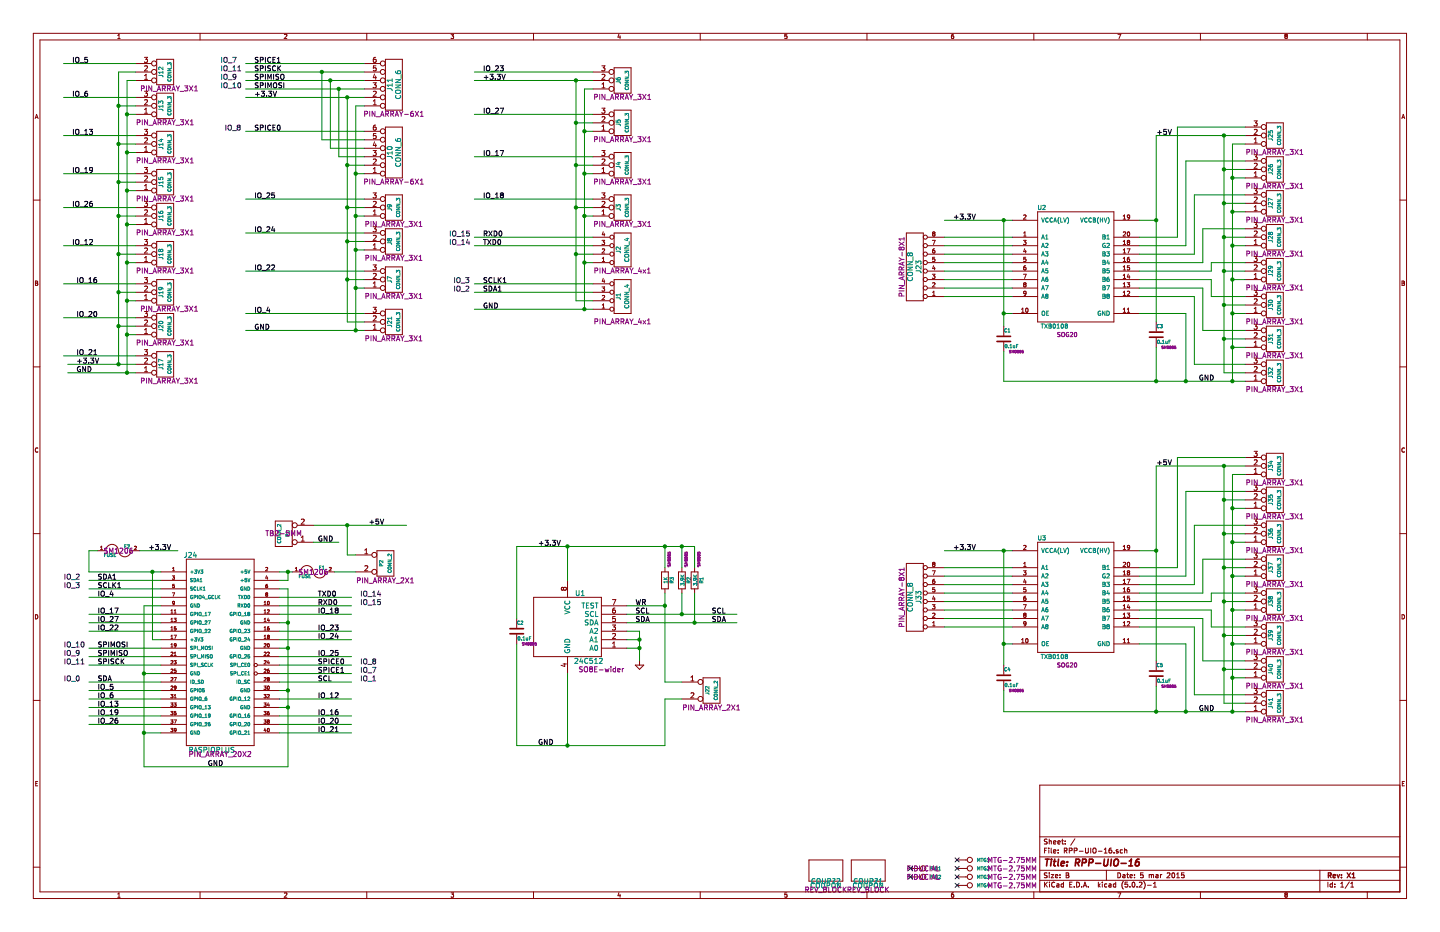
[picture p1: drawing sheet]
EESchema Schematic File Version 4
LIBS:RPP-UIO-16-cache
EELAYER 26 0
EELAYER END
$Descr B 17000 11000
encoding utf-8
Sheet 1 1
Title "RPP-UIO-16"
Date "5 mar 2015"
Rev "X1"
Comp ""
Comment1 ""
Comment2 ""
Comment3 ""
Comment4 ""
$EndDescr
$Comp
L RPP-UIO-16-rescue:CONN_4 J2
U 1 1
P 7350 2950
F 0 "J2" V 7300 2950 50  0000 C CNN
F 1 "CONN_4" V 7400 2950 50  0000 C CNN
F 2 "PIN_ARRAY_4x1" H 7350 3200 60  0000 C CNN
F 3 "" H 7350 2950 60  0000 C CNN
	1    7350 2950
	1    0    0    1   
$EndComp
$Comp
L RPP-UIO-16-rescue:CONN_3 J6
U 1 1
P 7350 950
F 0 "J6" V 7300 950 50  0000 C CNN
F 1 "CONN_3" V 7400 950 40  0000 C CNN
F 2 "PIN_ARRAY_3X1" H 7350 1150 60  0000 C CNN
F 3 "" H 7350 950 60  0000 C CNN
	1    7350 950 
	1    0    0    1   
$EndComp
$Comp
L RPP-UIO-16-rescue:CONN_3 J9
U 1 1
P 4650 2450
F 0 "J9" V 4600 2450 50  0000 C CNN
F 1 "CONN_3" V 4700 2450 40  0000 C CNN
F 2 "PIN_ARRAY_3X1" H 4650 2650 60  0000 C CNN
F 3 "" H 4650 2450 60  0000 C CNN
	1    4650 2450
	1    0    0    1   
$EndComp
$Comp
L RPP-UIO-16-rescue:CONN_3 J8
U 1 1
P 4650 2850
F 0 "J8" V 4600 2850 50  0000 C CNN
F 1 "CONN_3" V 4700 2850 40  0000 C CNN
F 2 "PIN_ARRAY_3X1" H 4650 3050 60  0000 C CNN
F 3 "" H 4650 2850 60  0000 C CNN
	1    4650 2850
	1    0    0    1   
$EndComp
$Comp
L RPP-UIO-16-rescue:CONN_3 J7
U 1 1
P 4650 3300
F 0 "J7" V 4600 3300 50  0000 C CNN
F 1 "CONN_3" V 4700 3300 40  0000 C CNN
F 2 "PIN_ARRAY_3X1" H 4650 3500 60  0000 C CNN
F 3 "" H 4650 3300 60  0000 C CNN
	1    4650 3300
	1    0    0    1   
$EndComp
$Comp
L RPP-UIO-16-rescue:CONN_6 J11
U 1 1
P 4650 1000
F 0 "J11" V 4600 1000 60  0000 C CNN
F 1 "CONN_6" V 4700 1000 60  0000 C CNN
F 2 "PIN_ARRAY-6X1" H 4650 1350 60  0000 C CNN
F 3 "" H 4650 1000 60  0000 C CNN
	1    4650 1000
	1    0    0    1   
$EndComp
$Comp
L RPP-UIO-16-rescue:CONN_6 J10
U 1 1
P 4650 1800
F 0 "J10" V 4600 1800 60  0000 C CNN
F 1 "CONN_6" V 4700 1800 60  0000 C CNN
F 2 "PIN_ARRAY-6X1" H 4650 2150 60  0000 C CNN
F 3 "" H 4650 1800 60  0000 C CNN
	1    4650 1800
	1    0    0    1   
$EndComp
$Comp
L RPP-UIO-16-rescue:CONN_4 J1
U 1 1
P 7350 3500
F 0 "J1" V 7300 3500 50  0000 C CNN
F 1 "CONN_4" V 7400 3500 50  0000 C CNN
F 2 "PIN_ARRAY_4x1" H 7350 3800 60  0000 C CNN
F 3 "" H 7350 3500 60  0000 C CNN
	1    7350 3500
	1    0    0    1   
$EndComp
$Comp
L RPP-UIO-16-rescue:CONN_3 J5
U 1 1
P 7350 1450
F 0 "J5" V 7300 1450 50  0000 C CNN
F 1 "CONN_3" V 7400 1450 40  0000 C CNN
F 2 "PIN_ARRAY_3X1" H 7350 1650 60  0000 C CNN
F 3 "" H 7350 1450 60  0000 C CNN
	1    7350 1450
	1    0    0    1   
$EndComp
$Comp
L RPP-UIO-16-rescue:CONN_3 J4
U 1 1
P 7350 1950
F 0 "J4" V 7300 1950 50  0000 C CNN
F 1 "CONN_3" V 7400 1950 40  0000 C CNN
F 2 "PIN_ARRAY_3X1" H 7350 2150 60  0000 C CNN
F 3 "" H 7350 1950 60  0000 C CNN
	1    7350 1950
	1    0    0    1   
$EndComp
$Comp
L RPP-UIO-16-rescue:CONN_3 J3
U 1 1
P 7350 2450
F 0 "J3" V 7300 2450 50  0000 C CNN
F 1 "CONN_3" V 7400 2450 40  0000 C CNN
F 2 "PIN_ARRAY_3X1" H 7350 2650 60  0000 C CNN
F 3 "" H 7350 2450 60  0000 C CNN
	1    7350 2450
	1    0    0    1   
$EndComp
Text Label 2450 9050 0    60   ~ 0
GND
Text Label 1750 6500 0    60   ~ 0
+3.3V
Text Label 1150 6850 0    60   ~ 0
SDA1
Text Label 1150 6950 0    60   ~ 0
SCLK1
Text Label 1150 7050 0    60   ~ 0
IO_4
Text Label 3750 7050 0    60   ~ 0
TXD0
Text Label 3750 7150 0    60   ~ 0
RXD0
Text Label 3750 7250 0    60   ~ 0
IO_18
Text Label 3750 7450 0    60   ~ 0
IO_23
Text Label 3750 7550 0    60   ~ 0
IO_24
Text Label 1150 7250 0    60   ~ 0
IO_17
Text Label 1150 7350 0    60   ~ 0
IO_27
Text Label 1150 7450 0    60   ~ 0
IO_22
Text Label 3750 7750 0    60   ~ 0
IO_25
Text Label 1150 7650 0    60   ~ 0
SPIMOSI
Text Label 1150 7750 0    60   ~ 0
SPIMISO
Text Label 1150 7850 0    60   ~ 0
SPISCK
Text Label 3750 7850 0    60   ~ 0
SPICE0
Text Label 3750 7950 0    60   ~ 0
SPICE1
Text Label 5700 2900 0    60   ~ 0
TXD0
Text Label 5700 2800 0    60   ~ 0
RXD0
Text Label 5700 2350 0    60   ~ 0
IO_18
Text Label 5700 850  0    60   ~ 0
IO_23
Text Label 3000 2750 0    60   ~ 0
IO_24
Text Label 3000 2350 0    60   ~ 0
IO_25
Text Label 3000 750  0    60   ~ 0
SPICE1
Text Label 5700 3450 0    60   ~ 0
SDA1
Text Label 5700 3350 0    60   ~ 0
SCLK1
Text Label 3000 3200 0    60   ~ 0
IO_22
Text Label 3000 1050 0    60   ~ 0
SPIMOSI
Text Label 3000 950  0    60   ~ 0
SPIMISO
Text Label 3000 850  0    60   ~ 0
SPISCK
Text Label 5700 3650 0    60   ~ 0
GND
$Comp
L RPP-UIO-16-rescue:FUSE F2
U 1 1
P 1400 6500
F 0 "F2" H 1500 6550 40  0000 C CNN
F 1 "FUSE" H 1300 6450 40  0000 C CNN
F 2 "SM1206" H 1400 6500 60  0000 C CNN
F 3 "~" H 1400 6500 60  0000 C CNN
	1    1400 6500
	1    0    0    -1  
$EndComp
$Comp
L RPP-UIO-16-rescue:COUPON COUP?2
U 1 1
P 9750 10400
F 0 "COUP?2" H 9750 10400 60  0000 C CNN
F 1 "COUPON" H 9750 10350 60  0000 C CNN
F 2 "REV_BLOCK" H 9750 10300 60  0000 C CNN
F 3 "~" H 9750 10400 60  0000 C CNN
	1    9750 10400
	1    0    0    -1  
$EndComp
$Comp
L RPP-UIO-16-rescue:COUPON COUP?1
U 1 1
P 10250 10400
F 0 "COUP?1" H 10250 10400 60  0000 C CNN
F 1 "COUPON" H 10250 10350 60  0000 C CNN
F 2 "REV_BLOCK" H 10250 10300 60  0000 C CNN
F 3 "~" H 10250 10400 60  0000 C CNN
	1    10250 10400
	1    0    0    -1  
$EndComp
Text Label 3000 3700 0    60   ~ 0
IO_4
Text Label 5700 1850 0    60   ~ 0
IO_17
Text Label 5700 1350 0    60   ~ 0
IO_27
$Comp
L RPP-UIO-16-rescue:RASPIOPLUS J24
U 1 1
P 2600 7700
F 0 "J24" H 2250 8850 60  0000 C CNN
F 1 "RASPIOPLUS" H 2500 6550 60  0000 C CNN
F 2 "PIN_ARRAY_20X2" H 2600 6500 60  0000 C CNN
F 3 "~" H 2600 8050 60  0000 C CNN
	1    2600 7700
	1    0    0    -1  
$EndComp
Text Label 1150 8150 0    60   ~ 0
IO_5
Text Label 1150 8250 0    60   ~ 0
IO_6
Text Label 1150 8350 0    60   ~ 0
IO_13
Text Label 1150 8450 0    60   ~ 0
IO_19
Text Label 1150 8550 0    60   ~ 0
IO_26
Text Label 3750 8250 0    60   ~ 0
IO_12
Text Label 3750 8450 0    60   ~ 0
IO_16
Text Label 3750 8550 0    60   ~ 0
IO_20
Text Label 3750 8650 0    60   ~ 0
IO_21
$Comp
L RPP-UIO-16-rescue:CONN_3 J12
U 1 1
P 1950 850
F 0 "J12" V 1900 850 50  0000 C CNN
F 1 "CONN_3" V 2000 850 40  0000 C CNN
F 2 "PIN_ARRAY_3X1" H 2000 1050 60  0000 C CNN
F 3 "" H 1950 850 60  0000 C CNN
	1    1950 850 
	1    0    0    1   
$EndComp
$Comp
L RPP-UIO-16-rescue:CONN_3 J13
U 1 1
P 1950 1250
F 0 "J13" V 1900 1250 50  0000 C CNN
F 1 "CONN_3" V 2000 1250 40  0000 C CNN
F 2 "PIN_ARRAY_3X1" H 1950 1450 60  0000 C CNN
F 3 "" H 1950 1250 60  0000 C CNN
	1    1950 1250
	1    0    0    1   
$EndComp
$Comp
L RPP-UIO-16-rescue:CONN_3 J14
U 1 1
P 1950 1700
F 0 "J14" V 1900 1700 50  0000 C CNN
F 1 "CONN_3" V 2000 1700 40  0000 C CNN
F 2 "PIN_ARRAY_3X1" H 1950 1900 60  0000 C CNN
F 3 "" H 1950 1700 60  0000 C CNN
	1    1950 1700
	1    0    0    1   
$EndComp
$Comp
L RPP-UIO-16-rescue:CONN_3 J15
U 1 1
P 1950 2150
F 0 "J15" V 1900 2150 50  0000 C CNN
F 1 "CONN_3" V 2000 2150 40  0000 C CNN
F 2 "PIN_ARRAY_3X1" H 1950 2350 60  0000 C CNN
F 3 "" H 1950 2150 60  0000 C CNN
	1    1950 2150
	1    0    0    1   
$EndComp
$Comp
L RPP-UIO-16-rescue:CONN_3 J16
U 1 1
P 1950 2550
F 0 "J16" V 1900 2550 50  0000 C CNN
F 1 "CONN_3" V 2000 2550 40  0000 C CNN
F 2 "PIN_ARRAY_3X1" H 1950 2750 60  0000 C CNN
F 3 "" H 1950 2550 60  0000 C CNN
	1    1950 2550
	1    0    0    1   
$EndComp
$Comp
L RPP-UIO-16-rescue:CONN_3 J18
U 1 1
P 1950 3000
F 0 "J18" V 1900 3000 50  0000 C CNN
F 1 "CONN_3" V 2000 3000 40  0000 C CNN
F 2 "PIN_ARRAY_3X1" H 1950 3200 60  0000 C CNN
F 3 "" H 1950 3000 60  0000 C CNN
	1    1950 3000
	1    0    0    1   
$EndComp
$Comp
L RPP-UIO-16-rescue:CONN_3 J19
U 1 1
P 1950 3450
F 0 "J19" V 1900 3450 50  0000 C CNN
F 1 "CONN_3" V 2000 3450 40  0000 C CNN
F 2 "PIN_ARRAY_3X1" H 2000 3650 60  0000 C CNN
F 3 "" H 1950 3450 60  0000 C CNN
	1    1950 3450
	1    0    0    1   
$EndComp
$Comp
L RPP-UIO-16-rescue:CONN_3 J20
U 1 1
P 1950 3850
F 0 "J20" V 1900 3850 50  0000 C CNN
F 1 "CONN_3" V 2000 3850 40  0000 C CNN
F 2 "PIN_ARRAY_3X1" H 1950 4050 60  0000 C CNN
F 3 "" H 1950 3850 60  0000 C CNN
	1    1950 3850
	1    0    0    1   
$EndComp
$Comp
L RPP-UIO-16-rescue:CONN_3 J17
U 1 1
P 1950 4300
F 0 "J17" V 1900 4300 50  0000 C CNN
F 1 "CONN_3" V 2000 4300 40  0000 C CNN
F 2 "PIN_ARRAY_3X1" H 2000 4500 60  0000 C CNN
F 3 "" H 1950 4300 60  0000 C CNN
	1    1950 4300
	1    0    0    1   
$EndComp
Text Label 900  4300 0    60   ~ 0
+3.3V
Text Label 900  4400 0    60   ~ 0
GND
Text Label 850  750  0    60   ~ 0
IO_5
Text Label 850  1150 0    60   ~ 0
IO_6
Text Label 850  1600 0    60   ~ 0
IO_13
Text Label 850  2050 0    60   ~ 0
IO_19
Text Label 850  2450 0    60   ~ 0
IO_26
Text Label 850  2900 0    60   ~ 0
IO_12
Text Label 900  3350 0    60   ~ 0
IO_16
Text Label 900  3750 0    60   ~ 0
IO_20
Text Label 900  4200 0    60   ~ 0
IO_21
$Comp
L RPP-UIO-16-rescue:CONN_1 MTG4
U 1 1
P 11450 10450
F 0 "MTG4" H 11530 10450 40  0000 L CNN
F 1 "CONN_1" H 11450 10505 30  0001 C CNN
F 2 "MTG-2.75MM" H 11950 10450 60  0000 C CNN
F 3 "" H 11450 10450 60  0000 C CNN
	1    11450 10450
	1    0    0    -1  
$EndComp
$Comp
L RPP-UIO-16-rescue:CONN_1 MTG3
U 1 1
P 11450 10350
F 0 "MTG3" H 11530 10350 40  0000 L CNN
F 1 "CONN_1" H 11450 10405 30  0001 C CNN
F 2 "MTG-2.75MM" H 11950 10350 60  0000 C CNN
F 3 "" H 11450 10350 60  0000 C CNN
	1    11450 10350
	1    0    0    -1  
$EndComp
$Comp
L RPP-UIO-16-rescue:CONN_1 MTG2
U 1 1
P 11450 10250
F 0 "MTG2" H 11530 10250 40  0000 L CNN
F 1 "CONN_1" H 11450 10305 30  0001 C CNN
F 2 "MTG-2.75MM" H 11950 10250 60  0000 C CNN
F 3 "" H 11450 10250 60  0000 C CNN
	1    11450 10250
	1    0    0    -1  
$EndComp
$Comp
L RPP-UIO-16-rescue:CONN_1 MTG1
U 1 1
P 11450 10150
F 0 "MTG1" H 11530 10150 40  0000 L CNN
F 1 "CONN_1" H 11450 10205 30  0001 C CNN
F 2 "MTG-2.75MM" H 11950 10150 60  0000 C CNN
F 3 "" H 11450 10150 60  0000 C CNN
	1    11450 10150
	1    0    0    -1  
$EndComp
NoConn ~ 11300 10450
NoConn ~ 11300 10350
NoConn ~ 11300 10250
NoConn ~ 11300 10150
Text Label 3000 1550 0    60   ~ 0
SPICE0
Text Label 3000 1150 0    60   ~ 0
+3.3V
$Comp
L RPP-UIO-16-rescue:CONN_3 J21
U 1 1
P 4650 3800
F 0 "J21" V 4600 3800 50  0000 C CNN
F 1 "CONN_3" V 4700 3800 40  0000 C CNN
F 2 "PIN_ARRAY_3X1" H 4650 4000 60  0000 C CNN
F 3 "" H 4650 3800 60  0000 C CNN
	1    4650 3800
	1    0    0    1   
$EndComp
Text Label 3000 3900 0    60   ~ 0
GND
Text Label 5700 950  0    60   ~ 0
+3.3V
Text Label 6350 6450 0    60   ~ 0
+3.3V
Text Label 6350 8800 0    60   ~ 0
GND
Text Label 1150 8050 0    60   ~ 0
SDA
Text Label 3750 8050 0    60   ~ 0
SCL
Text Label 8400 7350 0    60   ~ 0
SDA
Text Label 8400 7250 0    60   ~ 0
SCL
$Comp
L Device:R R3
U 1 1
P 7850 6850
F 0 "R3" V 7930 6850 40  0000 C CNN
F 1 "1K" V 7857 6851 40  0000 C CNN
F 2 "SM0805" V 7900 7100 30  0000 C CNN
F 3 "~" H 7850 6850 30  0000 C CNN
	1    7850 6850
	1    0    0    -1  
$EndComp
Text Label 7500 7150 0    60   ~ 0
WR
Text Label 7500 7250 0    60   ~ 0
SCL
Text Label 7500 7350 0    60   ~ 0
SDA
$Comp
L RPP-UIO-16-rescue:24C512 U1
U 1 1
P 6700 7350
F 0 "U1" H 6850 7700 60  0000 C CNN
F 1 "24C512" H 6950 6900 60  0000 C CNN
F 2 "SO8E-wider" H 7100 6800 60  0000 C CNN
F 3 "~" H 6700 7350 60  0000 C CNN
	1    6700 7350
	1    0    0    -1  
$EndComp
$Comp
L RPP-UIO-16-rescue:TXB0108 U2
U 1 1
P 12700 3150
F 0 "U2" H 12300 3850 50  0000 C CNN
F 1 "TXB0108" H 12450 2450 50  0000 C CNN
F 2 "SOG20" H 12600 2350 50  0000 C CNN
F 3 "DOCUMENTATION" H 12650 2400 50  0001 C CNN
	1    12700 3150
	1    0    0    -1  
$EndComp
Text Label 11250 2600 0    60   ~ 0
+3.3V
$Comp
L RPP-UIO-16-rescue:CONN_8 J23
U 1 1
P 10800 3150
F 0 "J23" V 10750 3150 60  0000 C CNN
F 1 "CONN_8" V 10850 3150 60  0000 C CNN
F 2 "PIN_ARRAY-8X1" V 10950 3150 60  0000 C CNN
F 3 "" H 10800 3150 60  0000 C CNN
	1    10800 3150
	-1   0    0    1   
$EndComp
$Comp
L RPP-UIO-16-rescue:CONN_3 J25
U 1 1
P 15050 1600
F 0 "J25" V 15000 1600 50  0000 C CNN
F 1 "CONN_3" V 15100 1600 40  0000 C CNN
F 2 "PIN_ARRAY_3X1" H 15050 1800 60  0000 C CNN
F 3 "" H 15050 1600 60  0000 C CNN
	1    15050 1600
	1    0    0    1   
$EndComp
Text Label 4350 6200 0    60   ~ 0
+5V
Text Label 13650 1600 0    60   ~ 0
+5V
$Comp
L RPP-UIO-16-rescue:CONN_3 J26
U 1 1
P 15050 2000
F 0 "J26" V 15000 2000 50  0000 C CNN
F 1 "CONN_3" V 15100 2000 40  0000 C CNN
F 2 "PIN_ARRAY_3X1" H 15050 2200 60  0000 C CNN
F 3 "" H 15050 2000 60  0000 C CNN
	1    15050 2000
	1    0    0    1   
$EndComp
$Comp
L RPP-UIO-16-rescue:CONN_3 J27
U 1 1
P 15050 2400
F 0 "J27" V 15000 2400 50  0000 C CNN
F 1 "CONN_3" V 15100 2400 40  0000 C CNN
F 2 "PIN_ARRAY_3X1" H 15050 2600 60  0000 C CNN
F 3 "" H 15050 2400 60  0000 C CNN
	1    15050 2400
	1    0    0    1   
$EndComp
$Comp
L RPP-UIO-16-rescue:CONN_3 J28
U 1 1
P 15050 2800
F 0 "J28" V 15000 2800 50  0000 C CNN
F 1 "CONN_3" V 15100 2800 40  0000 C CNN
F 2 "PIN_ARRAY_3X1" H 15050 3000 60  0000 C CNN
F 3 "" H 15050 2800 60  0000 C CNN
	1    15050 2800
	1    0    0    1   
$EndComp
$Comp
L RPP-UIO-16-rescue:CONN_3 J29
U 1 1
P 15050 3200
F 0 "J29" V 15000 3200 50  0000 C CNN
F 1 "CONN_3" V 15100 3200 40  0000 C CNN
F 2 "PIN_ARRAY_3X1" H 15050 3400 60  0000 C CNN
F 3 "" H 15050 3200 60  0000 C CNN
	1    15050 3200
	1    0    0    1   
$EndComp
$Comp
L RPP-UIO-16-rescue:CONN_3 J30
U 1 1
P 15050 3600
F 0 "J30" V 15000 3600 50  0000 C CNN
F 1 "CONN_3" V 15100 3600 40  0000 C CNN
F 2 "PIN_ARRAY_3X1" H 15050 3800 60  0000 C CNN
F 3 "" H 15050 3600 60  0000 C CNN
	1    15050 3600
	1    0    0    1   
$EndComp
$Comp
L RPP-UIO-16-rescue:CONN_3 J31
U 1 1
P 15050 4000
F 0 "J31" V 15000 4000 50  0000 C CNN
F 1 "CONN_3" V 15100 4000 40  0000 C CNN
F 2 "PIN_ARRAY_3X1" H 15050 4200 60  0000 C CNN
F 3 "" H 15050 4000 60  0000 C CNN
	1    15050 4000
	1    0    0    1   
$EndComp
$Comp
L RPP-UIO-16-rescue:CONN_3 J32
U 1 1
P 15050 4400
F 0 "J32" V 15000 4400 50  0000 C CNN
F 1 "CONN_3" V 15100 4400 40  0000 C CNN
F 2 "PIN_ARRAY_3X1" H 15050 4600 60  0000 C CNN
F 3 "" H 15050 4400 60  0000 C CNN
	1    15050 4400
	1    0    0    1   
$EndComp
Text Label 14150 4500 0    60   ~ 0
GND
$Comp
L RPP-UIO-16-rescue:FUSE F1
U 1 1
P 3700 6750
F 0 "F1" H 3800 6800 40  0000 C CNN
F 1 "FUSE" H 3600 6700 40  0000 C CNN
F 2 "SM1206" H 3700 6750 60  0000 C CNN
F 3 "~" H 3700 6750 60  0000 C CNN
	1    3700 6750
	1    0    0    -1  
$EndComp
$Comp
L Device:C C1
U 1 1
P 11850 4000
F 0 "C1" H 11850 4100 40  0000 L CNN
F 1 "0.1uF" H 11856 3915 40  0000 L CNN
F 2 "SM0805" H 12000 3850 30  0000 C CNN
F 3 "~" H 11850 4000 60  0000 C CNN
	1    11850 4000
	1    0    0    -1  
$EndComp
$Comp
L Device:C C3
U 1 1
P 13650 3950
F 0 "C3" H 13650 4050 40  0000 L CNN
F 1 "0.1uF" H 13656 3865 40  0000 L CNN
F 2 "SM0805" H 13800 3800 30  0000 C CNN
F 3 "~" H 13650 3950 60  0000 C CNN
	1    13650 3950
	1    0    0    -1  
$EndComp
$Comp
L Device:C C2
U 1 1
P 6100 7450
F 0 "C2" H 6100 7550 40  0000 L CNN
F 1 "0.1uF" H 6106 7365 40  0000 L CNN
F 2 "SM0805" H 6250 7300 30  0000 C CNN
F 3 "~" H 6100 7450 60  0000 C CNN
	1    6100 7450
	1    0    0    -1  
$EndComp
Wire Wire Line
	1050 6750 1800 6750
Connection ~ 1800 6750
Wire Wire Line
	1900 6950 1050 6950
Wire Wire Line
	1900 7050 1050 7050
Wire Wire Line
	1900 7250 1050 7250
Wire Wire Line
	1900 7350 1050 7350
Wire Wire Line
	1900 7450 1050 7450
Wire Wire Line
	1900 6850 1050 6850
Wire Wire Line
	1900 7650 1050 7650
Wire Wire Line
	1900 7750 1050 7750
Wire Wire Line
	1900 8150 1050 8150
Wire Wire Line
	4150 7050 3300 7050
Wire Wire Line
	4150 7150 3300 7150
Wire Wire Line
	4150 7250 3300 7250
Wire Wire Line
	4150 7450 3300 7450
Wire Wire Line
	4150 7550 3300 7550
Wire Wire Line
	4150 7750 3300 7750
Wire Wire Line
	4150 7850 3300 7850
Wire Wire Line
	4150 7950 3300 7950
Wire Wire Line
	1800 6750 1800 7550
Wire Wire Line
	1800 7550 1900 7550
Wire Wire Line
	1900 7150 1700 7150
Wire Wire Line
	1700 7150 1700 7950
Wire Wire Line
	1700 7950 1900 7950
Wire Wire Line
	3400 9050 1700 9050
Wire Wire Line
	3400 6950 3400 7350
Wire Wire Line
	3400 6950 3300 6950
Connection ~ 1700 7950
Wire Wire Line
	3300 7350 3400 7350
Connection ~ 3400 7350
Wire Wire Line
	3300 7650 3400 7650
Connection ~ 3400 7650
Wire Wire Line
	2900 750  4300 750 
Wire Wire Line
	2900 950  3900 950 
Wire Wire Line
	2900 1050 4000 1050
Wire Wire Line
	2900 1150 4100 1150
Wire Wire Line
	2900 850  3800 850 
Wire Wire Line
	4300 1250 4200 1250
Wire Wire Line
	5600 3650 6900 3650
Connection ~ 6900 3650
Wire Wire Line
	6900 3100 7000 3100
Connection ~ 6900 3100
Wire Wire Line
	6900 2550 7000 2550
Connection ~ 6900 2550
Wire Wire Line
	6900 2050 7000 2050
Connection ~ 6900 2050
Wire Wire Line
	7000 1550 6900 1550
Connection ~ 6900 1550
Wire Wire Line
	7000 1050 6900 1050
Wire Wire Line
	4200 3400 4300 3400
Connection ~ 4200 3400
Wire Wire Line
	4200 2950 4300 2950
Connection ~ 4200 2950
Wire Wire Line
	4200 2550 4300 2550
Connection ~ 4200 2550
Wire Wire Line
	4300 2050 4200 2050
Connection ~ 4200 2050
Wire Wire Line
	4300 1950 4100 1950
Connection ~ 4100 1950
Wire Wire Line
	4100 2450 4300 2450
Connection ~ 4100 2450
Wire Wire Line
	4100 2850 4300 2850
Connection ~ 4100 2850
Wire Wire Line
	4100 3300 4300 3300
Connection ~ 4100 3300
Wire Wire Line
	5600 950  6800 950 
Connection ~ 6800 950 
Wire Wire Line
	7000 1450 6800 1450
Connection ~ 6800 1450
Wire Wire Line
	6800 1950 7000 1950
Connection ~ 6800 1950
Wire Wire Line
	6800 2450 7000 2450
Connection ~ 6800 2450
Wire Wire Line
	6800 3000 7000 3000
Connection ~ 6800 3000
Wire Wire Line
	3300 8150 3400 8150
Connection ~ 3400 8150
Wire Wire Line
	3300 8350 3400 8350
Connection ~ 3400 8350
Wire Wire Line
	1900 8650 1700 8650
Connection ~ 1700 8650
Wire Wire Line
	1900 7850 1050 7850
Wire Wire Line
	1900 8250 1050 8250
Wire Wire Line
	1900 8350 1050 8350
Wire Wire Line
	1900 8450 1050 8450
Wire Wire Line
	1900 8550 1050 8550
Wire Wire Line
	4150 8250 3300 8250
Wire Wire Line
	4150 8550 3300 8550
Wire Wire Line
	4150 8650 3300 8650
Wire Wire Line
	4150 8450 3300 8450
Wire Wire Line
	800  4300 1400 4300
Wire Wire Line
	1600 950  1500 950 
Wire Wire Line
	1500 950  1500 1350
Wire Wire Line
	800  4400 1500 4400
Connection ~ 1500 4400
Wire Wire Line
	1400 850  1400 1250
Wire Wire Line
	1400 850  1600 850 
Connection ~ 1400 4300
Wire Wire Line
	1600 1350 1500 1350
Connection ~ 1500 1350
Wire Wire Line
	1600 1250 1400 1250
Connection ~ 1400 1250
Wire Wire Line
	1600 1800 1500 1800
Connection ~ 1500 1800
Wire Wire Line
	1600 1700 1400 1700
Connection ~ 1400 1700
Wire Wire Line
	1600 2250 1500 2250
Connection ~ 1500 2250
Wire Wire Line
	1600 2150 1400 2150
Connection ~ 1400 2150
Wire Wire Line
	1600 2650 1500 2650
Connection ~ 1500 2650
Wire Wire Line
	1600 2550 1400 2550
Connection ~ 1400 2550
Wire Wire Line
	1600 3100 1500 3100
Connection ~ 1500 3100
Wire Wire Line
	1600 3000 1400 3000
Connection ~ 1400 3000
Wire Wire Line
	1600 3550 1500 3550
Connection ~ 1500 3550
Wire Wire Line
	1600 3450 1400 3450
Connection ~ 1400 3450
Wire Wire Line
	1600 3950 1500 3950
Connection ~ 1500 3950
Wire Wire Line
	1600 3850 1400 3850
Connection ~ 1400 3850
Wire Wire Line
	1600 750  750  750 
Wire Wire Line
	1600 1150 750  1150
Wire Wire Line
	1600 1600 750  1600
Wire Wire Line
	1600 2050 750  2050
Wire Wire Line
	1600 2450 750  2450
Wire Wire Line
	1600 2900 750  2900
Wire Wire Line
	1600 3750 750  3750
Wire Wire Line
	1600 4200 750  4200
Wire Wire Line
	1600 3350 750  3350
Connection ~ 4100 1150
Wire Wire Line
	4300 1850 4000 1850
Wire Wire Line
	4000 1850 4000 1050
Connection ~ 4000 1050
Wire Wire Line
	4300 1750 3900 1750
Wire Wire Line
	3900 1750 3900 950 
Connection ~ 3900 950 
Wire Wire Line
	4300 1650 3800 1650
Wire Wire Line
	3800 1650 3800 850 
Connection ~ 3800 850 
Wire Wire Line
	4300 1550 2900 1550
Wire Wire Line
	4300 2350 2900 2350
Wire Wire Line
	4300 2750 2900 2750
Wire Wire Line
	4300 3200 2900 3200
Wire Wire Line
	2900 3900 4200 3900
Connection ~ 4200 3900
Wire Wire Line
	4300 3700 2900 3700
Wire Wire Line
	6800 3550 7000 3550
Wire Wire Line
	7000 850  5600 850 
Wire Wire Line
	7000 1350 5600 1350
Wire Wire Line
	7000 1850 5600 1850
Wire Wire Line
	7000 2350 5600 2350
Wire Wire Line
	7000 2900 5600 2900
Wire Wire Line
	7000 2800 5600 2800
Wire Wire Line
	7000 3450 5600 3450
Wire Wire Line
	7000 3350 5600 3350
Wire Wire Line
	1050 6750 1050 6500
Wire Wire Line
	1050 6500 1150 6500
Wire Wire Line
	1650 6500 2100 6500
Wire Wire Line
	4200 1250 4200 2050
Wire Wire Line
	4100 1150 4100 1950
Wire Wire Line
	4100 3800 4300 3800
Wire Wire Line
	6900 1050 6900 1550
Wire Wire Line
	6800 950  6800 1450
Wire Wire Line
	6700 6450 6700 6850
Wire Wire Line
	6700 7950 6700 8800
Connection ~ 6700 6450
Connection ~ 6700 8800
Wire Wire Line
	1900 8050 1050 8050
Wire Wire Line
	3300 8050 4150 8050
Wire Wire Line
	7400 7350 8200 7350
Wire Wire Line
	7400 7250 8050 7250
Wire Wire Line
	7400 7150 7850 7150
Wire Wire Line
	7850 7000 7850 7150
Connection ~ 7850 7150
Wire Wire Line
	7850 6450 7850 6700
Connection ~ 7850 6450
Wire Wire Line
	3300 6850 3400 6850
Wire Wire Line
	3400 6850 3400 6750
Wire Wire Line
	3300 6750 3400 6750
Connection ~ 3400 6750
Wire Wire Line
	11950 3700 11850 3700
Wire Wire Line
	11850 2600 11850 3700
Wire Wire Line
	11150 2600 11850 2600
Connection ~ 11850 2600
Wire Wire Line
	11950 2800 11150 2800
Wire Wire Line
	11950 2900 11150 2900
Wire Wire Line
	11950 3000 11150 3000
Wire Wire Line
	11950 3100 11150 3100
Wire Wire Line
	11950 3200 11150 3200
Wire Wire Line
	11950 3300 11150 3300
Wire Wire Line
	11950 3400 11150 3400
Wire Wire Line
	11950 3500 11150 3500
Wire Wire Line
	13450 3700 14000 3700
Wire Wire Line
	14000 4500 14000 3700
Wire Wire Line
	11850 4500 13650 4500
Wire Wire Line
	14700 1700 14550 1700
Wire Wire Line
	14550 1700 14550 2100
Connection ~ 14550 4500
Wire Wire Line
	13450 2600 13650 2600
Wire Wire Line
	13650 1600 13650 2600
Wire Wire Line
	13650 1600 14450 1600
Wire Wire Line
	14450 1600 14450 2000
Wire Wire Line
	14450 4400 14700 4400
Connection ~ 14450 1600
Wire Wire Line
	14700 4100 14550 4100
Connection ~ 14550 4100
Wire Wire Line
	14700 3700 14550 3700
Connection ~ 14550 3700
Wire Wire Line
	14700 3300 14550 3300
Connection ~ 14550 3300
Wire Wire Line
	14700 2900 14550 2900
Connection ~ 14550 2900
Wire Wire Line
	14700 2500 14550 2500
Connection ~ 14550 2500
Wire Wire Line
	14700 2100 14550 2100
Connection ~ 14550 2100
Wire Wire Line
	14700 2000 14450 2000
Connection ~ 14450 2000
Wire Wire Line
	14700 2400 14450 2400
Connection ~ 14450 2400
Wire Wire Line
	14700 2800 14450 2800
Connection ~ 14450 2800
Wire Wire Line
	14700 3200 14450 3200
Connection ~ 14450 3200
Wire Wire Line
	14700 3600 14450 3600
Connection ~ 14450 3600
Wire Wire Line
	14700 4000 14450 4000
Connection ~ 14450 4000
Wire Wire Line
	14700 4300 14100 4300
Wire Wire Line
	14100 4300 14100 3500
Wire Wire Line
	14100 3500 13450 3500
Wire Wire Line
	14700 3900 14200 3900
Wire Wire Line
	14200 3900 14200 3400
Wire Wire Line
	14200 3400 13450 3400
Wire Wire Line
	14700 3500 14300 3500
Wire Wire Line
	14300 3500 14300 3300
Wire Wire Line
	14300 3300 13450 3300
Wire Wire Line
	13450 3200 14300 3200
Wire Wire Line
	14300 3200 14300 3100
Wire Wire Line
	14300 3100 14700 3100
Wire Wire Line
	13450 3100 14200 3100
Wire Wire Line
	14200 3100 14200 2700
Wire Wire Line
	14200 2700 14700 2700
Wire Wire Line
	13450 3000 14100 3000
Wire Wire Line
	14100 3000 14100 2300
Wire Wire Line
	14100 2300 14700 2300
Wire Wire Line
	13450 2900 14000 2900
Wire Wire Line
	14000 2900 14000 1900
Wire Wire Line
	14000 1900 14700 1900
Wire Wire Line
	13450 2800 13900 2800
Wire Wire Line
	13900 2800 13900 1500
Wire Wire Line
	13900 1500 14700 1500
Connection ~ 11850 3700
Wire Wire Line
	11850 4500 11850 4150
Connection ~ 14000 4500
Wire Wire Line
	13650 4100 13650 4500
Connection ~ 13650 4500
Connection ~ 13650 2600
Wire Wire Line
	6100 7300 6100 6450
Wire Wire Line
	6100 7600 6100 8800
$Comp
L RPP-UIO-16-rescue:CONN_1 FID1
U 1 1
P 10900 10250
F 0 "FID1" H 10980 10250 40  0000 L CNN
F 1 "CONN_1" H 10900 10305 30  0001 C CNN
F 2 "FIDUCIAL" H 10900 10250 60  0000 C CNN
F 3 "" H 10900 10250 60  0000 C CNN
	1    10900 10250
	1    0    0    -1  
$EndComp
$Comp
L RPP-UIO-16-rescue:CONN_1 FID2
U 1 1
P 10900 10350
F 0 "FID2" H 10980 10350 40  0000 L CNN
F 1 "CONN_1" H 10900 10405 30  0001 C CNN
F 2 "FIDUCIAL" H 10900 10350 60  0000 C CNN
F 3 "" H 10900 10350 60  0000 C CNN
	1    10900 10350
	1    0    0    -1  
$EndComp
NoConn ~ 10750 10250
NoConn ~ 10750 10350
$Comp
L Device:R R2
U 1 1
P 8050 6850
F 0 "R2" V 8130 6850 40  0000 C CNN
F 1 "3.9K" V 8057 6851 40  0000 C CNN
F 2 "SM0805" V 8100 7100 30  0000 C CNN
F 3 "~" H 8050 6850 30  0000 C CNN
	1    8050 6850
	1    0    0    -1  
$EndComp
$Comp
L Device:R R1
U 1 1
P 8200 6850
F 0 "R1" V 8280 6850 40  0000 C CNN
F 1 "3.9K" V 8207 6851 40  0000 C CNN
F 2 "SM0805" V 8250 7100 30  0000 C CNN
F 3 "~" H 8200 6850 30  0000 C CNN
	1    8200 6850
	1    0    0    -1  
$EndComp
Wire Wire Line
	8200 6450 8200 6700
Wire Wire Line
	8050 6450 8050 6700
Wire Wire Line
	8050 7000 8050 7250
Wire Wire Line
	8200 7000 8200 7350
Wire Wire Line
	7400 7450 7550 7450
Wire Wire Line
	7550 7450 7550 7550
Wire Wire Line
	7400 7550 7550 7550
Connection ~ 7550 7550
Wire Wire Line
	7400 7650 7550 7650
Connection ~ 7550 7650
$Comp
L power:GND #PWR01
U 1 1
P 7550 7800
F 0 "#PWR01" H 7550 7800 30  0001 C CNN
F 1 "GND" H 7550 7730 30  0001 C CNN
F 2 "" H 7550 7800 60  0000 C CNN
F 3 "" H 7550 7800 60  0000 C CNN
	1    7550 7800
	1    0    0    -1  
$EndComp
$Comp
L RPP-UIO-16-rescue:CONN_2 J22
U 1 1
P 8400 8150
F 0 "J22" V 8350 8150 40  0000 C CNN
F 1 "CONN_2" V 8450 8150 40  0000 C CNN
F 2 "PIN_ARRAY_2X1" H 8400 7950 60  0000 C CNN
F 3 "" H 8400 8150 60  0000 C CNN
	1    8400 8150
	1    0    0    -1  
$EndComp
Wire Wire Line
	7850 8050 8050 8050
Wire Wire Line
	8050 8250 7850 8250
Wire Wire Line
	7850 8800 7850 8250
Wire Wire Line
	6100 8800 6700 8800
Wire Wire Line
	6100 6450 6700 6450
Connection ~ 8050 6450
Connection ~ 8200 7350
Connection ~ 8050 7250
$Comp
L RPP-UIO-16-rescue:TXB0108 U3
U 1 1
P 12700 7050
F 0 "U3" H 12300 7750 50  0000 C CNN
F 1 "TXB0108" H 12450 6350 50  0000 C CNN
F 2 "SOG20" H 12600 6250 50  0000 C CNN
F 3 "DOCUMENTATION" H 12650 6300 50  0001 C CNN
	1    12700 7050
	1    0    0    -1  
$EndComp
Text Label 11250 6500 0    60   ~ 0
+3.3V
$Comp
L RPP-UIO-16-rescue:CONN_8 J33
U 1 1
P 10800 7050
F 0 "J33" V 10750 7050 60  0000 C CNN
F 1 "CONN_8" V 10850 7050 60  0000 C CNN
F 2 "PIN_ARRAY-8X1" V 10950 7050 60  0000 C CNN
F 3 "" H 10800 7050 60  0000 C CNN
	1    10800 7050
	-1   0    0    1   
$EndComp
$Comp
L RPP-UIO-16-rescue:CONN_3 J34
U 1 1
P 15050 5500
F 0 "J34" V 15000 5500 50  0000 C CNN
F 1 "CONN_3" V 15100 5500 40  0000 C CNN
F 2 "PIN_ARRAY_3X1" H 15050 5700 60  0000 C CNN
F 3 "" H 15050 5500 60  0000 C CNN
	1    15050 5500
	1    0    0    1   
$EndComp
Text Label 13650 5500 0    60   ~ 0
+5V
$Comp
L RPP-UIO-16-rescue:CONN_3 J35
U 1 1
P 15050 5900
F 0 "J35" V 15000 5900 50  0000 C CNN
F 1 "CONN_3" V 15100 5900 40  0000 C CNN
F 2 "PIN_ARRAY_3X1" H 15050 6100 60  0000 C CNN
F 3 "" H 15050 5900 60  0000 C CNN
	1    15050 5900
	1    0    0    1   
$EndComp
$Comp
L RPP-UIO-16-rescue:CONN_3 J36
U 1 1
P 15050 6300
F 0 "J36" V 15000 6300 50  0000 C CNN
F 1 "CONN_3" V 15100 6300 40  0000 C CNN
F 2 "PIN_ARRAY_3X1" H 15050 6500 60  0000 C CNN
F 3 "" H 15050 6300 60  0000 C CNN
	1    15050 6300
	1    0    0    1   
$EndComp
$Comp
L RPP-UIO-16-rescue:CONN_3 J37
U 1 1
P 15050 6700
F 0 "J37" V 15000 6700 50  0000 C CNN
F 1 "CONN_3" V 15100 6700 40  0000 C CNN
F 2 "PIN_ARRAY_3X1" H 15050 6900 60  0000 C CNN
F 3 "" H 15050 6700 60  0000 C CNN
	1    15050 6700
	1    0    0    1   
$EndComp
$Comp
L RPP-UIO-16-rescue:CONN_3 J38
U 1 1
P 15050 7100
F 0 "J38" V 15000 7100 50  0000 C CNN
F 1 "CONN_3" V 15100 7100 40  0000 C CNN
F 2 "PIN_ARRAY_3X1" H 15050 7300 60  0000 C CNN
F 3 "" H 15050 7100 60  0000 C CNN
	1    15050 7100
	1    0    0    1   
$EndComp
$Comp
L RPP-UIO-16-rescue:CONN_3 J39
U 1 1
P 15050 7500
F 0 "J39" V 15000 7500 50  0000 C CNN
F 1 "CONN_3" V 15100 7500 40  0000 C CNN
F 2 "PIN_ARRAY_3X1" H 15050 7700 60  0000 C CNN
F 3 "" H 15050 7500 60  0000 C CNN
	1    15050 7500
	1    0    0    1   
$EndComp
$Comp
L RPP-UIO-16-rescue:CONN_3 J40
U 1 1
P 15050 7900
F 0 "J40" V 15000 7900 50  0000 C CNN
F 1 "CONN_3" V 15100 7900 40  0000 C CNN
F 2 "PIN_ARRAY_3X1" H 15050 8100 60  0000 C CNN
F 3 "" H 15050 7900 60  0000 C CNN
	1    15050 7900
	1    0    0    1   
$EndComp
$Comp
L RPP-UIO-16-rescue:CONN_3 J41
U 1 1
P 15050 8300
F 0 "J41" V 15000 8300 50  0000 C CNN
F 1 "CONN_3" V 15100 8300 40  0000 C CNN
F 2 "PIN_ARRAY_3X1" H 15050 8500 60  0000 C CNN
F 3 "" H 15050 8300 60  0000 C CNN
	1    15050 8300
	1    0    0    1   
$EndComp
Text Label 14150 8400 0    60   ~ 0
GND
$Comp
L Device:C C4
U 1 1
P 11850 8000
F 0 "C4" H 11850 8100 40  0000 L CNN
F 1 "0.1uF" H 11856 7915 40  0000 L CNN
F 2 "SM0805" H 12000 7850 30  0000 C CNN
F 3 "~" H 11850 8000 60  0000 C CNN
	1    11850 8000
	1    0    0    -1  
$EndComp
$Comp
L Device:C C5
U 1 1
P 13650 7950
F 0 "C5" H 13650 8050 40  0000 L CNN
F 1 "0.1uF" H 13656 7865 40  0000 L CNN
F 2 "SM0805" H 13800 7800 30  0000 C CNN
F 3 "~" H 13650 7950 60  0000 C CNN
	1    13650 7950
	1    0    0    -1  
$EndComp
Wire Wire Line
	11950 7600 11850 7600
Wire Wire Line
	11850 6500 11850 7600
Wire Wire Line
	11150 6500 11850 6500
Connection ~ 11850 6500
Wire Wire Line
	11950 6700 11150 6700
Wire Wire Line
	11950 6800 11150 6800
Wire Wire Line
	11950 6900 11150 6900
Wire Wire Line
	11950 7000 11150 7000
Wire Wire Line
	11950 7100 11150 7100
Wire Wire Line
	11950 7200 11150 7200
Wire Wire Line
	11950 7300 11150 7300
Wire Wire Line
	11950 7400 11150 7400
Wire Wire Line
	13450 7600 14000 7600
Wire Wire Line
	14000 8400 14000 7600
Wire Wire Line
	11850 8400 13650 8400
Wire Wire Line
	14700 5600 14550 5600
Wire Wire Line
	14550 5600 14550 6000
Connection ~ 14550 8400
Wire Wire Line
	13450 6500 13650 6500
Wire Wire Line
	13650 5500 13650 6500
Wire Wire Line
	13650 5500 14450 5500
Wire Wire Line
	14450 5500 14450 5900
Wire Wire Line
	14450 8300 14700 8300
Connection ~ 14450 5500
Wire Wire Line
	14700 8000 14550 8000
Connection ~ 14550 8000
Wire Wire Line
	14700 7600 14550 7600
Connection ~ 14550 7600
Wire Wire Line
	14700 7200 14550 7200
Connection ~ 14550 7200
Wire Wire Line
	14700 6800 14550 6800
Connection ~ 14550 6800
Wire Wire Line
	14700 6400 14550 6400
Connection ~ 14550 6400
Wire Wire Line
	14700 6000 14550 6000
Connection ~ 14550 6000
Wire Wire Line
	14700 5900 14450 5900
Connection ~ 14450 5900
Wire Wire Line
	14700 6300 14450 6300
Connection ~ 14450 6300
Wire Wire Line
	14700 6700 14450 6700
Connection ~ 14450 6700
Wire Wire Line
	14700 7100 14450 7100
Connection ~ 14450 7100
Wire Wire Line
	14700 7500 14450 7500
Connection ~ 14450 7500
Wire Wire Line
	14700 7900 14450 7900
Connection ~ 14450 7900
Wire Wire Line
	14700 8200 14100 8200
Wire Wire Line
	14100 8200 14100 7400
Wire Wire Line
	14100 7400 13450 7400
Wire Wire Line
	14700 7800 14200 7800
Wire Wire Line
	14200 7800 14200 7300
Wire Wire Line
	14200 7300 13450 7300
Wire Wire Line
	14700 7400 14300 7400
Wire Wire Line
	14300 7400 14300 7200
Wire Wire Line
	14300 7200 13450 7200
Wire Wire Line
	13450 7100 14300 7100
Wire Wire Line
	14300 7100 14300 7000
Wire Wire Line
	14300 7000 14700 7000
Wire Wire Line
	13450 7000 14200 7000
Wire Wire Line
	14200 7000 14200 6600
Wire Wire Line
	14200 6600 14700 6600
Wire Wire Line
	13450 6900 14100 6900
Wire Wire Line
	14100 6900 14100 6200
Wire Wire Line
	14100 6200 14700 6200
Wire Wire Line
	13450 6800 14000 6800
Wire Wire Line
	14000 6800 14000 5800
Wire Wire Line
	14000 5800 14700 5800
Wire Wire Line
	13450 6700 13900 6700
Wire Wire Line
	13900 6700 13900 5400
Wire Wire Line
	13900 5400 14700 5400
Connection ~ 11850 7600
Wire Wire Line
	11850 8400 11850 8150
Connection ~ 14000 8400
Wire Wire Line
	13650 8100 13650 8400
Connection ~ 13650 8400
Connection ~ 13650 6500
Wire Wire Line
	3700 6200 4100 6200
$Comp
L RPP-UIO-16-rescue:CONN_2 P1
U 1 1
P 3350 6300
F 0 "P1" V 3300 6300 40  0000 C CNN
F 1 "CONN_2" V 3400 6300 40  0000 C CNN
F 2 "TB2-5MM" H 3350 6300 60  0000 C CNN
F 3 "" H 3350 6300 60  0000 C CNN
	1    3350 6300
	-1   0    0    1   
$EndComp
Wire Wire Line
	3700 6400 4000 6400
Text Label 3750 6400 0    60   ~ 0
GND
Wire Wire Line
	3950 6750 4200 6750
$Comp
L RPP-UIO-16-rescue:CONN_2 P2
U 1 1
P 4550 6650
F 0 "P2" V 4500 6650 40  0000 C CNN
F 1 "CONN_2" V 4600 6650 40  0000 C CNN
F 2 "PIN_ARRAY_2X1" H 4550 6450 60  0000 C CNN
F 3 "" H 4550 6650 60  0000 C CNN
	1    4550 6650
	1    0    0    -1  
$EndComp
Wire Wire Line
	4100 6550 4200 6550
Wire Wire Line
	4100 6550 4100 6200
Connection ~ 4100 6200
Wire Wire Line
	1800 6750 1900 6750
Wire Wire Line
	1700 7950 1700 8650
Wire Wire Line
	3400 7350 3400 7650
Wire Wire Line
	3400 7650 3400 8150
Wire Wire Line
	6900 3650 7000 3650
Wire Wire Line
	6900 3100 6900 3650
Wire Wire Line
	6900 2550 6900 3100
Wire Wire Line
	6900 2050 6900 2550
Wire Wire Line
	6900 1550 6900 2050
Wire Wire Line
	4200 3400 4200 3900
Wire Wire Line
	4200 2950 4200 3400
Wire Wire Line
	4200 2550 4200 2950
Wire Wire Line
	4200 2050 4200 2550
Wire Wire Line
	4100 1950 4100 2450
Wire Wire Line
	4100 2450 4100 2850
Wire Wire Line
	4100 2850 4100 3300
Wire Wire Line
	4100 3300 4100 3800
Wire Wire Line
	6800 950  7000 950 
Wire Wire Line
	6800 1450 6800 1950
Wire Wire Line
	6800 1950 6800 2450
Wire Wire Line
	6800 2450 6800 3000
Wire Wire Line
	6800 3000 6800 3550
Wire Wire Line
	3400 8150 3400 8350
Wire Wire Line
	3400 8350 3400 9050
Wire Wire Line
	1700 8650 1700 9050
Wire Wire Line
	1500 4400 1600 4400
Wire Wire Line
	1400 4300 1600 4300
Wire Wire Line
	1500 1350 1500 1800
Wire Wire Line
	1400 1250 1400 1700
Wire Wire Line
	1500 1800 1500 2250
Wire Wire Line
	1400 1700 1400 2150
Wire Wire Line
	1500 2250 1500 2650
Wire Wire Line
	1400 2150 1400 2550
Wire Wire Line
	1500 2650 1500 3100
Wire Wire Line
	1400 2550 1400 3000
Wire Wire Line
	1500 3100 1500 3550
Wire Wire Line
	1400 3000 1400 3450
Wire Wire Line
	1500 3550 1500 3950
Wire Wire Line
	1400 3450 1400 3850
Wire Wire Line
	1500 3950 1500 4400
Wire Wire Line
	1400 3850 1400 4300
Wire Wire Line
	4100 1150 4300 1150
Wire Wire Line
	4000 1050 4300 1050
Wire Wire Line
	3900 950  4300 950 
Wire Wire Line
	3800 850  4300 850 
Wire Wire Line
	4200 3900 4300 3900
Wire Wire Line
	6700 6450 7850 6450
Wire Wire Line
	6700 8800 7850 8800
Wire Wire Line
	7850 7150 7850 8050
Wire Wire Line
	7850 6450 8050 6450
Wire Wire Line
	3400 6750 3450 6750
Wire Wire Line
	11850 2600 11950 2600
Wire Wire Line
	14550 4500 14700 4500
Wire Wire Line
	14450 1600 14700 1600
Wire Wire Line
	14550 4100 14550 4500
Wire Wire Line
	14550 3700 14550 4100
Wire Wire Line
	14550 3300 14550 3700
Wire Wire Line
	14550 2900 14550 3300
Wire Wire Line
	14550 2500 14550 2900
Wire Wire Line
	14550 2100 14550 2500
Wire Wire Line
	14450 2000 14450 2400
Wire Wire Line
	14450 2400 14450 2800
Wire Wire Line
	14450 2800 14450 3200
Wire Wire Line
	14450 3200 14450 3600
Wire Wire Line
	14450 3600 14450 4000
Wire Wire Line
	14450 4000 14450 4400
Wire Wire Line
	11850 3700 11850 3850
Wire Wire Line
	14000 4500 14550 4500
Wire Wire Line
	13650 4500 14000 4500
Wire Wire Line
	13650 2600 13650 3800
Wire Wire Line
	7550 7550 7550 7650
Wire Wire Line
	7550 7650 7550 7800
Wire Wire Line
	8050 6450 8200 6450
Wire Wire Line
	8200 7350 8700 7350
Wire Wire Line
	8050 7250 8700 7250
Wire Wire Line
	11850 6500 11950 6500
Wire Wire Line
	14550 8400 14700 8400
Wire Wire Line
	14450 5500 14700 5500
Wire Wire Line
	14550 8000 14550 8400
Wire Wire Line
	14550 7600 14550 8000
Wire Wire Line
	14550 7200 14550 7600
Wire Wire Line
	14550 6800 14550 7200
Wire Wire Line
	14550 6400 14550 6800
Wire Wire Line
	14550 6000 14550 6400
Wire Wire Line
	14450 5900 14450 6300
Wire Wire Line
	14450 6300 14450 6700
Wire Wire Line
	14450 6700 14450 7100
Wire Wire Line
	14450 7100 14450 7500
Wire Wire Line
	14450 7500 14450 7900
Wire Wire Line
	14450 7900 14450 8300
Wire Wire Line
	11850 7600 11850 7850
Wire Wire Line
	14000 8400 14550 8400
Wire Wire Line
	13650 8400 14000 8400
Wire Wire Line
	13650 6500 13650 7800
Wire Wire Line
	4100 6200 4800 6200
Text Notes 750  6850 0    60   ~ 0
IO_2
Text Notes 750  6950 0    60   ~ 0
IO_3
Text Notes 750  7650 0    60   ~ 0
IO_10
Text Notes 750  7750 0    60   ~ 0
IO_9
Text Notes 750  7850 0    60   ~ 0
IO_11
Text Notes 750  8050 0    60   ~ 0
IO_0
Text Notes 4250 7850 0    60   ~ 0
IO_8
Text Notes 4250 7950 0    60   ~ 0
IO_7
Text Notes 4250 8050 0    60   ~ 0
IO_1
Text Notes 4250 7050 0    60   ~ 0
IO_14
Text Notes 4250 7150 0    60   ~ 0
IO_15
Text Notes 5350 3450 0    60   ~ 0
IO_2
Text Notes 5350 3350 0    60   ~ 0
IO_3
Text Notes 5300 2900 0    60   ~ 0
IO_14
Text Notes 5300 2800 0    60   ~ 0
IO_15
Text Notes 2650 1550 0    60   ~ 0
IO_8
Text Notes 2600 750  0    60   ~ 0
IO_7
Text Notes 2600 850  0    60   ~ 0
IO_11
Text Notes 2600 950  0    60   ~ 0
IO_9
Text Notes 2600 1050 0    60   ~ 0
IO_10
$EndSCHEMATC
